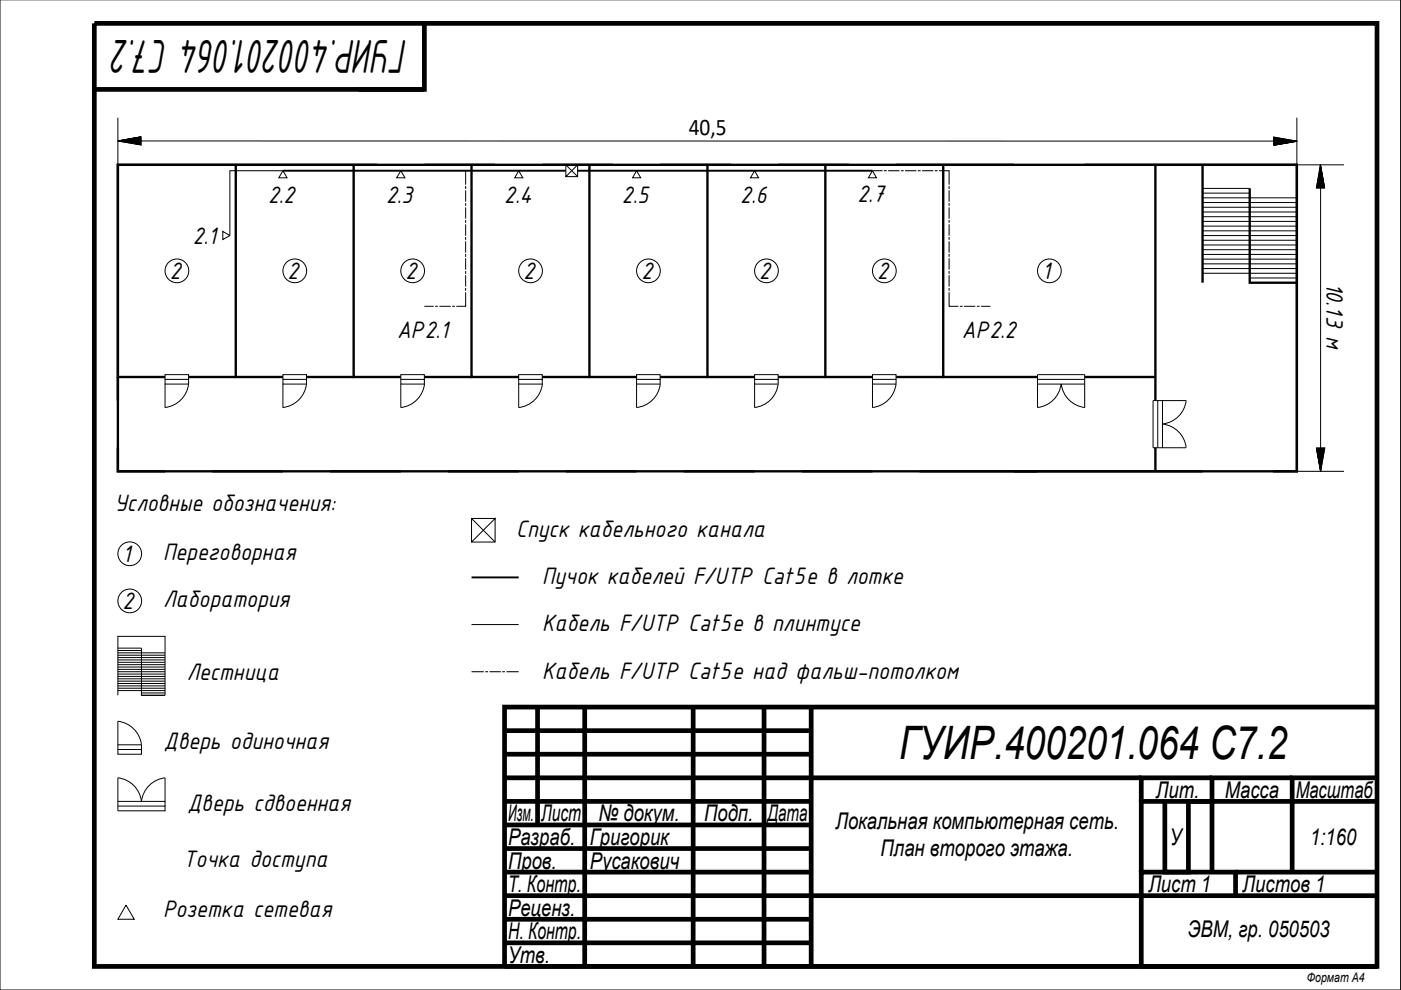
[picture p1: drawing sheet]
<svg xmlns="http://www.w3.org/2000/svg" width="297mm" height="210mm" viewBox="0 0 297 210" stroke-linecap="round" stroke-linejoin="round" font-family="sans-serif">
<!-- layer: 0 -->
<g fill="none" stroke="#000" stroke-width=".21">
<path d="M0 0h297v209.9h-297zM25 25v9.9M29.9 29l-4.9 .9 4.9-.9M29.9 29v1.7l-4.9-.8M29.9 29.9h240.2M270.1 30.8l4.9-.9-4.9 .9M275 29.9l-4.9-.8v1.7M275 25v9.9h10M280 34.9l-.9 5h1.7M280 39.9v55.1M280.8 39.9l-.8-5 .8 5M275 99.9h10"/>
<path d="M279.1 95l.9 4.9-.9-4.9M279.1 95h1.8l-.9 4.9"/>
</g>
<g fill="none" stroke="#000" stroke-width="1" stroke-linecap="butt">
<path d="M20 5h272v199.9h-272zM76 19h14M90 5v14h-70M107 159.9h65M107 154.9h65M114 149.9v25M124 149.9v55M147 149.9v55M162 149.9v55M172 149.9v15h-65M292 149.9h-185v55h185M107 179.9h65"/>
<path d="M107 174.9h65M107 169.9h65M242 164.9h-70v25h-65M247 169.9v15h5v-15h5M257 169.9h-15v15M257 164.9h-15v5M274 164.9h-17v5M292 169.9h-18v15M292 164.9h-18v5h-17v15M107 184.9h65M107 199.9h65M107 194.9h65"/>
<path d="M262 189.9v-5h-20v5h-70v15M262 184.9h30M292 189.9h-50v15"/>
</g>
<!-- layer: Walls -->
<g fill="none" stroke="#000" stroke-width=".5">
<path d="M25 34.9h250v65h-250zM50 34.9v45h10M75 34.9v45h10M80 34.9h-55v45h10M90 34.9h15M100 34.9v45h10M115 34.9h15M125 34.9v45h10M140 34.9h15M150 34.9v45h10M165 34.9h15M175 34.9v45h10"/>
<path d="M190 34.9h25M200 34.9v45h20M230 34.9h45v65h-5M245 34.9v50M255 34.9v25M265 39.9v20h10M25 79.9v5M40 79.9h10M65 79.9h10M90 79.9h10M115 79.9h10M140 79.9h10"/>
<path d="M165 79.9h10M190 79.9h10M230 79.9h15M25 94.9v5h10M45 99.9h15M70 99.9h15M95 99.9h15M120 99.9h15M145 99.9h15M170 99.9h15M195 99.9h60M245 94.9v5"/>
</g>
<!-- layer: Blocks -->
<g fill="none" stroke="#000" stroke-width=".21">
<path d="M60 36.2l.9 1.5h-1.8zM80 34.9h10M85 36.2l.9 1.5h-1.8zM105 34.9h10M110 36.2l.8 1.5h-1.7zM120 34.9l2.5 2.5M122.5 34.9h-2.5v2.5h2.5v-2.5l-2.5 2.5M130 34.9h10M135 36.2l.8 1.5h-1.7zM155 34.9h10M160 36.2l.8 1.5h-1.7zM180 34.9h10"/>
<path d="M185 36.2l.8 1.5h-1.7zM215 34.9h15M47.2 49.1l1.5 .8-1.5 .9zM25 84.9v10M35 80.4v1h5M35 81.4v5M35 99.9h10M40 81.4a5.7 5.7 0 0 1-5 5M40 80.4h-5v-1h5v2M60 80.4v1h5M60 81.4v5M60 99.9h10"/>
<path d="M65 81.4a5.7 5.7 0 0 1-5 5M65 80.4h-5v-1h5v2M85 80.4v1h5M85 81.4v5M85 99.9h10M90 80.4h-5v-1h5v2M90 81.4a5.7 5.7 0 0 1-5 5M110 80.4v1h5v-2h-5v1h5M110 81.4v5M110 99.9h10M115 81.4a5.7 5.7 0 0 1-5 5M135 80.4v1h5"/>
<path d="M135 81.4v5M135 99.9h10M140 80.4h-5v-1h5v2M140 81.4a5.7 5.7 0 0 1-5 5M160 80.4v1h5M160 81.4v5M160 99.9h10M165 81.4a5.7 5.7 0 0 1-5 5M165 80.4h-5v-1h5v2M185 80.4v1h5M185 81.4v5M185 99.9h10"/>
<path d="M190 81.4a5.7 5.7 0 0 1-5 5M190 80.4h-5v-1h5v2M220 86.4v-7h10v7M220 80.4h10M220 81.4h10M220 99.9h10M225 81.4a5.7 5.7 0 0 1-5 5M225 81.4a5.7 5.7 0 0 0 5 5M245.5 84.9v10M246.5 84.9v10M251.5 84.9h-7v10h7M251.5 84.9a5.7 5.7 0 0 1-5 5 5.7 5.7 0 0 1 5 5"/>
<path d="M255 99.9h15M100 109.9l5 5M105 109.9h-5v5h5v-5l-5 5M30 137.4v10h5v-12.5h-10v12.5M25 157.9v-5a5.7 5.7 0 0 1 5 5M30 157.9v2h-5v-1h5M30 157.9h-5v1M25 169.9h10v1M35 169.9v-5a5.7 5.7 0 0 0-5 5 5.7 5.7 0 0 0-5-5v7h10v-1h-10M26.7 191.9l1.8 3h-3.5z"/>
<circle cx="37.5" cy="57.4" r="2.52"/>
<circle cx="62.5" cy="57.4" r="2.52"/>
<circle cx="87.5" cy="57.4" r="2.52"/>
<circle cx="112.5" cy="57.4" r="2.52"/>
<circle cx="137.5" cy="57.4" r="2.52"/>
<circle cx="162.5" cy="57.4" r="2.52"/>
<circle cx="187.5" cy="57.4" r="2.52"/>
<circle cx="222.5" cy="57.4" r="2.52"/>
<circle cx="27.5" cy="117.4" r="2.52"/>
<circle cx="27.5" cy="127.4" r="2.52"/>
</g>
<!-- layer: Walls -->
<g fill="none" stroke="#000" stroke-width=".21">
<path d="M255 39.9h10M255 57.9h20M255 56.9h20M255 55.9h20M255 54.9h20M255 53.9h20M255 52.9h20M255 51.9h20M255 50.9h20M255 49.9h20M255 48.9h20M255 47.9h20"/>
<path d="M255 46.9h20M255 45.9h20M255 44.9h20M255 43.9h20M255 42.9h20M255 41.9h20M255 40.9h10M265 59.9h10M265 58.9h10M25 139.9h10M25 139.4h10M25 138.9h10"/>
<path d="M25 138.4h10M25 137.9h5M25 137.4h5M25 146.4h10M25 145.9h10M25 145.4h10M25 144.9h10M25 144.4h10M25 143.9h10M25 143.4h10M25 142.9h10M25 142.4h10"/>
<path d="M25 141.9h10M25 141.4h10M25 140.9h10M25 140.4h10M30 147.4h5M30 146.9h5"/>
</g>
<!-- layer: Twisted Pair in a tray -->
<path d="M60 36.2h60M122.5 36.2h62.5M100 122.4h10" fill="none" stroke="#000" stroke-width=".41"/>
<!-- layer: Twisted Pair -->
<path d="M60 36.2h-11.3v13.7M155 34.9h.1M100 132.4h10" fill="none" stroke="#000" stroke-width=".21"/>
<!-- layer: Twisted pair above the ceiling -->
<g fill="none" stroke="#000" stroke-width=".21">
<path d="M98.7 36.2v3M98.7 39.4v.7M185 36.2h2.1M187.4 36.2h.6M188.3 36.2h2.4M191 36.2h.6M191.9 36.2h2.4M194.6 36.2h.6M195.5 36.2h2.4M198.2 36.2h.6M199.1 36.2h2.1v3M201.2 39.4v.7"/>
<path d="M98.7 40.4v2.4M98.7 43.1v.6M98.7 44v2.4M98.7 46.7v.6M98.7 47.6v2.4M98.7 50.3v.5M98.7 51.2v2.4M98.7 53.8v.7M98.7 54.8v2.4M98.7 57.5v.6M98.7 58.3v2.5M201.2 40.4v2.4"/>
<path d="M201.2 43.1v.6M201.2 44v2.4M201.2 46.7v.6M201.2 47.6v2.4M201.2 50.3v.5M201.2 51.2v2.4M201.2 53.8v.7M201.2 54.8v2.4M201.2 57.5v.6M201.2 58.3v2.5M90 64.9h1.9M92.3 64.9h.6"/>
<path d="M93.2 64.9h2.4M95.9 64.9h.5M98.7 62v2.9h-1.9M98.7 61.1v.6M201.2 62v2.9h2M201.2 61.1v.6M203.5 64.9h.6M204.4 64.9h2.4M207.1 64.9h.6M208 64.9h2M100 142.4h2.6M102.9 142.4h.6"/>
<path d="M103.8 142.4h2.4M106.5 142.4h.6M107.4 142.4h2.6"/>
</g>
<!-- layer: 0 -->
<g fill="#000" stroke="#000" stroke-width=".21">
<path d="M25 29.9h4.9zM25 29.9h4.9v.8zM270.1 29.1l4.8 .8h-4.8z"/>
<path d="M25 29.9l4.9-.9v.9zM25 29.9h4.9z"/>
<path d="M270.1 29.9h4.9zM270.1 29.9h4.9zM270.1 29.9v.9l4.9-.9z"/>
<path d="M280 34.9v5h.8zM280 34.9v5h-.9z"/>
<path d="M279.1 95h.9v4.9zM280 95v4.9l.9-4.9z"/>
</g>
<text font-size="10.9" x="86.5" y="8.5" transform="rotate(-180 86.5 8.5)">ГУИР.400201.064 С7.2</text>
<text font-size="9.8" x="190.6" y="160.9">ГУИР.400201.064 C7.2</text>
<g font-size="5.4">
<text x="56.9" y="42.9">2.2</text>
<text x="81.9" y="42.9">2.3</text>
<text x="106.9" y="42.9">2.4</text>
<text x="131.9" y="42.9">2.5</text>
<text x="157" y="42.9">2.6</text>
<text x="181.8" y="42.9">2.7</text>
<text x="40.9" y="51.7">2.1</text>
<text x="36" y="59.2">2</text>
<text x="61" y="59.2">2</text>
<text x="86" y="59.2">2</text>
<text x="111" y="59.2">2</text>
<text x="136" y="59.2">2</text>
<text x="161" y="59.2">2</text>
<text x="186" y="59.2">2</text>
<text x="220.9" y="59.2">1</text>
<text x="281.2" y="59.9" transform="rotate(90 281.2 59.9)">10.13 м</text>
<text x="84.2" y="71.7">AP2.1</text>
<text x="203.9" y="71.7">AP2.2</text>
<text x="24.3" y="108.4">Условные обозначения:</text>
<text x="109.5" y="113.9">Спуск кабельного канала</text>
<text x="26" y="119.2">1</text>
<text x="34.6" y="118.6">Переговорная</text>
<text x="115" y="123.9">Пучок кабелей F/UTP Cat5e в лотке</text>
<text x="26" y="129.2">2</text>
<text x="34.6" y="128.6">Лаборатория</text>
<text x="115" y="133.9">Кабель F/UTP Cat5e в плинтусе</text>
<text x="115" y="143.9">Кабель F/UTP Cat5e над фальш-потолком</text>
<text x="39.6" y="144.1">Лестница</text>
<text x="34.7" y="158.9">Дверь одиночная</text>
<text x="39.7" y="171.9">Дверь сдвоенная</text>
<text x="38.9" y="183.9">Точка доступа</text>
<text x="34.6" y="194.4">Розетка сетевая</text>
</g>
<text font-size="5.1" x="146" y="28.7">40,5</text>
<g font-size="4.9">
<text x="245.1" y="169.1">Лит.</text>
<text x="259.7" y="169.1">Масса</text>
<text x="274.7" y="169.2">Масштаб</text>
<text x="107.7" y="174.2">Изм.</text>
<text x="107.7" y="179.2">Разраб.</text>
<text x="114.7" y="174.2">Лист</text>
<text x="125.1" y="179.2">Григорик</text>
<text x="126.9" y="174.2">№ докум.</text>
<text x="149.3" y="174.2">Подп.</text>
<text x="162.7" y="174.2">Дата</text>
<text x="177.1" y="175.8">Локальная компьютерная сеть.</text>
<text x="248" y="179.2">У</text>
<text x="277.8" y="179.2">1:160</text>
<text x="107.7" y="184.2">Пров.</text>
<text x="125.1" y="184.2">Русакович</text>
<text x="186.7" y="181.6">План второго этажа.</text>
<text x="107.7" y="189.2">Т. Контр.</text>
<text x="243.5" y="189.2">Лист 1</text>
<text x="263.5" y="189.2">Листов 1</text>
<text x="107.7" y="194.2">Реценз.</text>
<text x="107.7" y="199.2">Н. Контр.</text>
<text x="251.8" y="198.7">ЭВМ, гр. 050503</text>
<text x="107.7" y="204.2">Утв.</text>
</g>
<text font-size="2.8" x="277.1" y="208.2">Формат А4</text>
</svg>
